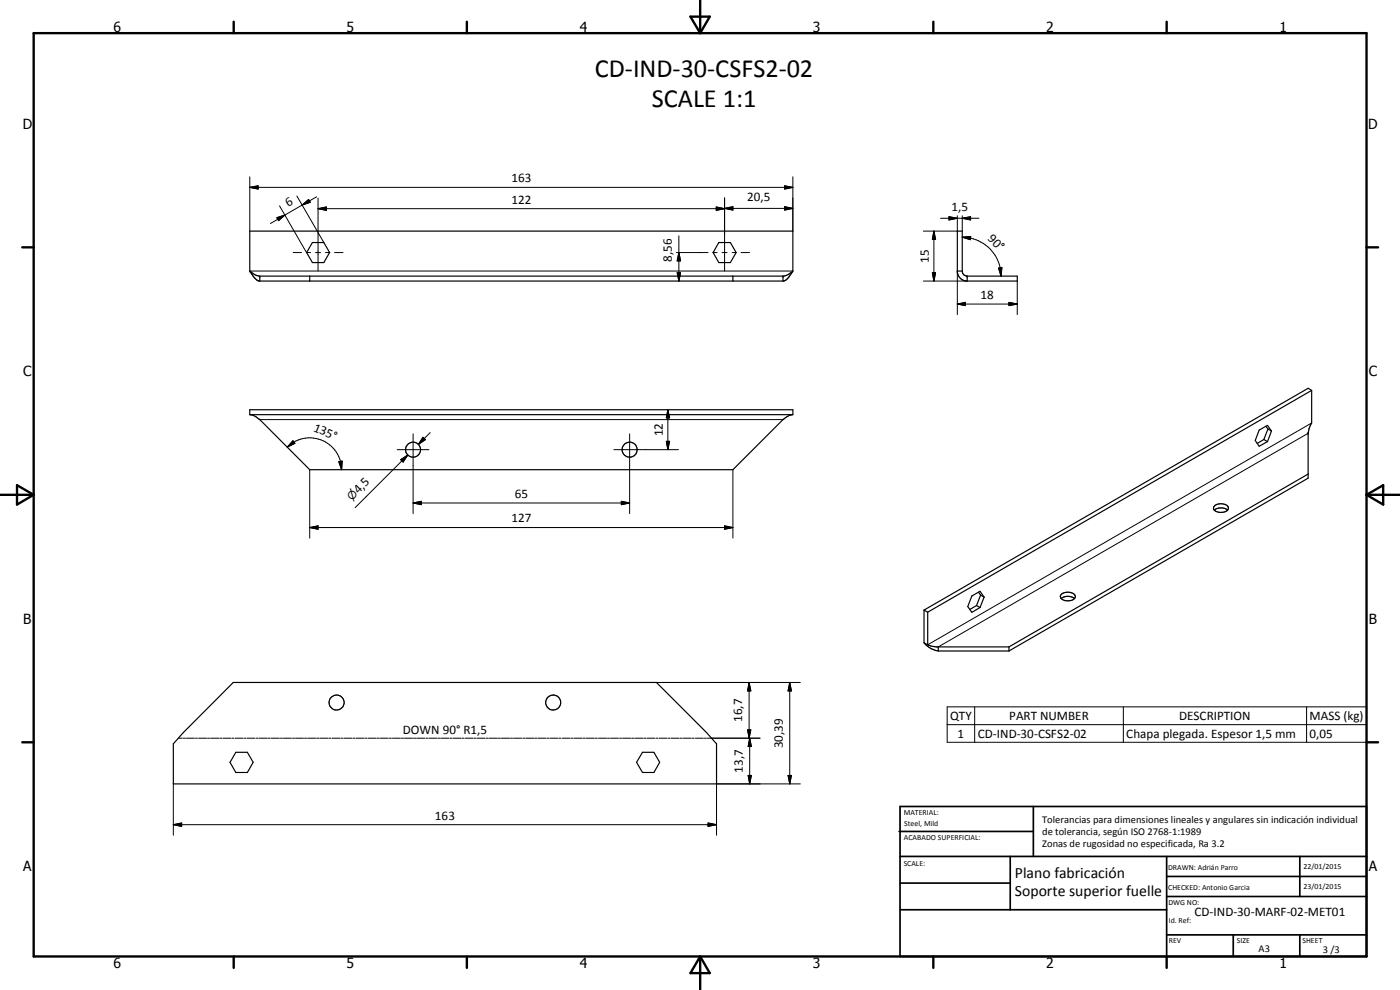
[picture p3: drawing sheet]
<svg xmlns="http://www.w3.org/2000/svg" width="420mm" height="297mm" viewBox="0 0 420 297" stroke-linecap="round" stroke-linejoin="round" font-family="sans-serif">
<g fill="none" stroke="#000" stroke-width=".35">
<path d="M93.8 72.8h3.4l1.7 3-1.7 3h-3.4l-1.8-3zM215.7 72.8h3.5l1.7 3-1.7 3h-3.5l-1.7-3zM287.3 69.3h1.5v12l.4 1.1 .9 .4h15.2v1.5h-15.3a3.1 3.1 0 0 1-2.7-2.6zM75 81.3l1.5 2.2 1.3 .8h157.4l1.3-.8 1.4-2.2M75 81.3l1.5 1.1 1.3 .4h157.4a5 5 0 0 0 2.7-1.5M75 81.3v-12h162.9v12M78 82.8v1.5M93 82.8v1.5M220 82.8v1.5M235 82.8v1.5M287.3 81.3h1.5M290.3 82.8v1.5"/>
<path d="M393.6 117.1v9.8l-.6 1.3-.4 1.5M393.6 117.1l-115.2 66.6M393.6 117.1l-1-.6-115.3 66.5M75 124.4v-1.5h162.9v1.5M75 124.4h162.9M75 124.4a5.9 5.9 0 0 1 3 1.5l15 15h127l15-15a5.9 5.9 0 0 1 2.9-1.5M379.3 131.9l1.1 .6M379.3 131.9l-2 1.2M379.9 127.9l.6 .8M380.5 128.7l-1.2 3.2M380.5 128.7l1.1 .6M381.6 129.3l-1.2 3.2"/>
<path d="M381.6 129.3l-1.2-1.7-2.5 1.4-1.2 3.2 1.2 1.7 2.5-1.4M392.6 130v13.5l-89.8 51.8M392.6 129.7v.3M364.4 153.1a3.2 3.2 0 0 1 4 0M364.6 151.7a3.2 3.2 0 0 1 4 .4 1.54 1.54 0 0 1-1.9 1.6 1.93 1.93 0 0 1-2.5-1.4zM392.6 142.2l-89.8 51.9M293.7 177.7l.6 .9M294.3 178.6l1 .6M294.3 178.6l-1.2 3.1M295.3 179.2l-1.2-1.8-2.4 1.4-1.3 3.2 1.3 1.7 2.4-1.4M295.3 179.2l-1.2 3.1M318.4 178.4a2.91 2.91 0 0 1 4.3 .4 1.47 1.47 0 0 1-1.7 1.5 2.55 2.55 0 0 1-2.7-1z"/>
<path d="M318.5 179.6a3.3 3.3 0 0 1 3.9 0M277.3 192.9l1.7 1.5 2.6 .9M277.3 192.9l1.1 .6M277.3 183v9.9M277.3 183l1.1 .7M278.4 193.5l2.7 .6h21.7M278.4 183.7v9.8M281.6 194.1v1.2M281.6 195.3h21.2M293.1 181.7l1 .6M293.1 181.7l-2.1 1.2M302.8 194.1v1.2"/>
<path d="M70 204.8h127l15 15 3 3.4v12h-163v-12l3-3.4zM70.8 225.7h3.4l1.8 3-1.8 3.1h-3.4l-1.8-3.1zM192.8 225.7h3.4l1.8 3-1.8 3.1h-3.4l-1.8-3.1z"/>
<circle cx="124" cy="134.9" r="2.25"/>
<circle cx="189" cy="134.9" r="2.25"/>
<circle cx="101" cy="210.8" r="2.24"/>
<circle cx="166" cy="210.8" r="2.25"/>
</g>
<g fill="none" stroke="#000" stroke-width=".3">
<path d="M75 56.2l2.5-.4v.9zM75 56.2h162.9M75 53v16.3M89.1 58.8l8.1 14M95 59.1l-4.3 2.4M95.5 59.4v21.9M217.5 59.4v21.9M235.5 55.8l2.4 .4-2.4 .5zM237.9 53v16.3M83.1 65.3l2.4-.8-1.9 1.7zM83.9 61.8l8 13.9M85.5 64.5l-4.3 2.6"/>
<path d="M88 75.8h2.5M90.7 61.5l1.9-1.6 .5 .8zM90.7 61.5l-5.2 3M92 75.8h1.2M94.7 75.8h1.5M95.5 62.6l2.4-.5v1zM95.5 62.6h122M97.7 75.8h1.3M100.4 75.8h2.5M203 75.8h9.5M203.7 75.8l.5 2.5h-1zM203.7 70.8v13.5"/>
<path d="M213.9 75.8h1.3M215 62.1l2.5 .5-2.5 .5zM216.7 75.8h1.5M217.5 62.5l2.5-.5v1zM217.5 62.5h20.4M219.7 75.8h1.2M222.4 75.8h2.5M235.5 62l2.4 .5-2.4 .5zM280.3 69.3l.5 2.5h-1zM280.3 69.3v15M282.3 65.5h11.5M284.8 65l2.5 .5-2.5 .5z"/>
<path d="M287.3 64.7v4.6h-10.2M288.8 71.2l2.5-.2-.1 .9zM288.8 65.5l2.5-.5v1zM288.8 71.2a11.7 11.7 0 0 1 11.6 11.6M288.8 64.7v4.6M75 81.3h162.9M203.2 81.8h1l-.5 2.5zM277.1 84.3h13.2M279.8 81.8h1l-.5 2.5zM287.3 91.2l2.5-.5v1zM287.3 91.2h18M287.3 81.3v13.1"/>
<path d="M299.7 80.4l1-.1-.3 2.5zM302.8 90.7l2.5 .5-2.5 .5zM305.3 84.3v10.1M78 125.9h157M86.2 134.2a9.7 9.7 0 0 1 6.3-2.8 9.7 9.7 0 0 1 9.7 7l.3 2.5M87.9 132.2l.6 .8-2.3 1.2zM101.7 138.5l1-.2-.2 2.6zM119.2 134.9h9.5M120.3 137.9l2.1-1.4-1.4 2.1zM122.4 136.5l-15.8 15.8M124 130.2v23.9M126.9 131.2l.8 .7-2.2 1.4z"/>
<path d="M129.1 129.8l-3.6 3.5M184.2 134.9h19.4M189 130.2v23.9M200 132.4h.9l-.5 2.5zM200.4 122.9l.5 2.5h-.9zM200.4 122.9v12M392.6 130l-111 64.1M393.6 126.9l-115.2 66.6M93 158.3l2.5-.5v1zM93 158.3h127M93 140.9v20.6M124 150.9l2.4-.5v1z"/>
<path d="M124 150.9h65M186.5 150.4l2.5 .5-2.5 .5zM217.5 157.8l2.5 .5-2.5 .5zM220 140.9v20.6M197 204.8h43.2M224.4 219h.9l-.5 2.5zM224.8 204.8l.5 2.5h-.9zM224.8 204.8v16.7M237 204.8l.5 2.5h-1zM237 204.8v30.4M284.3 212.1h125.8v10.6h-125.8zM284.3 217.4h125.8"/>
<path d="M292.5 212.1v10.6M337.1 212.1v10.6M392.1 212.1v10.6M52 235.2v15.4M53.5 221.5h1.2M55 221.5h.7M56 221.5h2.4M58.7 221.5h.6M59.6 221.5h2.4M62.3 221.5h.6M63.2 221.5h2.4M65.9 221.5h.7"/>
<path d="M66.9 221.5h2.4M69.6 221.5h.6M70.5 221.5h2.4M73.2 221.5h.6M74.1 221.5h2.4M76.9 221.5h.6M77.8 221.5h2.4M80.5 221.5h.6M81.4 221.5h2.5M84.1 221.5h.6M85 221.5h2.4M87.8 221.5h.6"/>
<path d="M88.7 221.5h2.4M91.4 221.5h.6M92.3 221.5h2.4M95 221.5h.7M96 221.5h2.4M98.7 221.5h.6M99.6 221.5h2.4M102.3 221.5h.6M103.2 221.5h2.5M105.9 221.5h.6M106.8 221.5h2.5M109.6 221.5h.6"/>
<path d="M110.5 221.5h2.4M113.2 221.5h.6M114.1 221.5h2.4M116.9 221.5h.6M117.8 221.5h2.4M120.5 221.5h.6M121.4 221.5h2.4M124.1 221.5h.6M125 221.5h2.5M127.8 221.5h.5M128.7 221.5h2.4M131.4 221.5h.6"/>
<path d="M132.3 221.5h2.4M135 221.5h.7M136 221.5h2.4M138.7 221.5h.6M139.6 221.5h2.4M142.3 221.5h.6M143.2 221.5h2.4M146 221.5h.5M146.8 221.5h2.5M149.6 221.5h.6M150.5 221.5h2.4M153.2 221.5h.6"/>
<path d="M154.1 221.5h2.4M156.9 221.5h.6M157.8 221.5h2.4M160.5 221.5h.6M161.4 221.5h2.4M164.1 221.5h.6M165 221.5h2.5M167.8 221.5h.5M168.7 221.5h2.4M171.4 221.5h.6M172.3 221.5h2.4M175 221.5h.6"/>
<path d="M175.9 221.5h2.5M178.7 221.5h.6M179.6 221.5h2.4M182.3 221.5h.6M183.2 221.5h2.4M186 221.5h.6M186.8 221.5h2.5M189.6 221.5h.6M190.5 221.5h2.4M193.2 221.5h.6M194.1 221.5h2.4M196.9 221.5h.5"/>
<path d="M197.8 221.5h2.4M200.5 221.5h.6M201.4 221.5h2.4M204.1 221.5h.7M205.1 221.5h2.4M207.8 221.5h.6M208.7 221.5h2.4M211.4 221.5h.6M212.3 221.5h15.9M224.5 232.7h1l-.5 2.5zM225 221.5l.5 2.5h-1zM225 221.5v13.7"/>
<path d="M236.5 232.7h1l-.5 2.5zM240.2 235.2h-25.2v15.4M52 247.4l2.5-.5v1zM52 247.4h163M212.5 246.9l2.5 .5-2.5 .5z"/>
</g>
<g fill="none" stroke="#000" stroke-width=".71">
<path d="M10.1 9.9h400v277.1h-400zM70.1 6.5v3.4M140.1 6.5v3.4M207.2 5h5.8l-2.9 4.9zM210.1 0v9.9M280.1 6.5v3.4M350.1 6.5v3.4M6.7 74.2h3.4M410.1 74.2h3.5M.1 148.5h10M5.1 145.6l5 2.9-5 2.9zM410.1 148.5h10"/>
<path d="M410.1 148.5l5-2.9v5.8zM6.7 222.7h3.4M410.1 222.7h3.5M70.1 287v3.4M140.1 287v3.4M210.1 287v10M210.1 287l2.9 5h-5.8zM280.1 287v3.4M350.1 287v3.4"/>
</g>
<g fill="none" stroke="#000" stroke-width=".51">
<path d="M269.8 249.5h40.3M270.1 242h140v45h-140zM270.1 257h140M303.2 257v16M310.1 242v15M350.1 257v30M390.1 257v12M270.1 265h33.1M270.1 273h80M350.1 269h60M350.1 263h60M350.1 280.5h60"/>
<path d="M370.1 280.5v6.5M390.1 280.5v6.5"/>
</g>
<g fill="#000">
<path d="M75 56.2l2.5-.4v.9zM90.7 61.5l1.9-1.6 .5 .8zM235.5 55.8l2.4 .4-2.4 .5zM83.1 65.3l2.4-.8-1.9 1.7zM95.5 62.6l2.4-.5v1zM203.7 75.8l.5 2.5h-1zM215 62.1l2.5 .5-2.5 .5zM217.5 62.5l2.5-.5v1zM235.5 62l2.4 .5-2.4 .5zM280.3 69.3l.5 2.5h-1zM284.8 65l2.5 .5-2.5 .5zM288.8 65.5l2.5-.5v1z"/>
<path d="M288.8 71.2l2.5-.2-.1 .9zM203.2 81.8h1l-.5 2.5zM279.8 81.8h1l-.5 2.5zM287.3 91.2l2.5-.5v1zM299.7 80.4l1-.1-.3 2.5zM302.8 90.7l2.5 .5-2.5 .5zM87.9 132.2l.6 .8-2.3 1.2zM101.7 138.5l1-.2-.2 2.6zM120.3 137.9l2.1-1.4-1.4 2.1zM126.9 131.2l.8 .7-2.2 1.4zM200 132.4h.9l-.5 2.5zM200.4 122.9l.5 2.5h-.9z"/>
<path d="M93 158.3l2.5-.5v1zM124 150.9l2.4-.5v1zM186.5 150.4l2.5 .5-2.5 .5zM217.5 157.8l2.5 .5-2.5 .5zM224.4 219h.9l-.5 2.5zM224.8 204.8l.5 2.5h-.9zM237 204.8l.5 2.5h-1zM224.5 232.7h1l-.5 2.5zM225 221.5l.5 2.5h-1zM236.5 232.7h1l-.5 2.5zM52 247.4l2.5-.5v1zM212.5 246.9l2.5 .5-2.5 .5z"/>
</g>
<g font-size="7.9">
<text x="178.5" y="23.2">CD-IND-30-CSFS2-02</text>
<text x="195.7" y="32.2">SCALE 1:1</text>
</g>
<g font-size="4.7">
<text x="304.6" y="263.5">Plano fabricación</text>
<text x="304.6" y="268.9">Soporte superior fuelle</text>
</g>
<g font-size="4.2">
<text x="34" y="9.6">6</text>
<text x="104" y="9.6">5</text>
<text x="174" y="9.6">4</text>
<text x="244" y="9.6">3</text>
<text x="314" y="9.6">2</text>
<text x="384" y="9.6">1</text>
<text x="6.8" y="38.7">D</text>
<text x="410.6" y="38.7">D</text>
<text x="7" y="112.9">C</text>
<text x="410.8" y="112.9">C</text>
<text x="7" y="187.1">B</text>
<text x="410.8" y="187.1">B</text>
<text x="7" y="261.4">A</text>
<text x="410.8" y="261.4">A</text>
<text x="34" y="290.4">6</text>
<text x="104" y="290.4">5</text>
<text x="174" y="290.4">4</text>
<text x="244" y="290.4">3</text>
<text x="314" y="290.4">2</text>
<text x="384" y="290.4">1</text>
</g>
<g font-size="3.9">
<text x="153.5" y="54.7">163</text>
<text x="86.5" y="62.2" transform="rotate(-30 86.5 62.2)">6</text>
<text x="153.5" y="61.1">122</text>
<text x="224.2" y="60.5">20,5</text>
<text x="285.6" y="63.5">1,5</text>
<text x="296.2" y="71.7" transform="rotate(45 296.2 71.7)">90°</text>
<text x="201.7" y="78.5" transform="rotate(-90 201.7 78.5)">8,56</text>
<text x="278.7" y="78.9" transform="rotate(-90 278.7 78.9)">15</text>
<text x="294.3" y="89.7">18</text>
<text x="93.8" y="129.3" transform="rotate(22 93.8 129.3)">135°</text>
<text x="199" y="130.9" transform="rotate(-90 199 130.9)">12</text>
<text x="107.6" y="148.3" transform="rotate(-45 107.6 148.3)">4,5</text>
<text x="154.5" y="149.4">65</text>
<text x="153.5" y="156.8">127</text>
<text x="120.9" y="220.2">DOWN 90° R1,5</text>
<text x="222.7" y="216.7" transform="rotate(-90 222.7 216.7)">16,7</text>
<text x="285.1" y="216">QTY</text>
<text x="287.4" y="221.3">1</text>
<text x="293.4" y="221.4">CD-IND-30-CSFS2-02</text>
<text x="302.9" y="216">PART NUMBER</text>
<text x="338" y="221.4">Chapa plegada. Espesor 1,5 mm</text>
<text x="353.9" y="216">DESCRIPTION</text>
<text x="393" y="216.2">MASS (kg)</text>
<text x="393" y="221.4">0,05</text>
<text x="234.9" y="224.5" transform="rotate(-90 234.9 224.5)">30,39</text>
<text x="223" y="231.8" transform="rotate(-90 223 231.8)">13,7</text>
<text x="130.5" y="245.9">163</text>
<text x="358.5" y="275">CD-IND-30-MARF-02-MET01</text>
</g>
<text font-size="3.3" x="105.6" y="150.2" transform="rotate(-45 105.6 150.2)">⌀</text>
<g font-size="3.1">
<text x="312.7" y="246.8">Tolerancias para dimensiones lineales y angulares sin indicación individual</text>
<text x="312.7" y="250.4">de tolerancia, según ISO 2768-1:1989</text>
<text x="312.7" y="254">Zonas de rugosidad no especificada, Ra 3.2</text>
<text x="377.7" y="285.6">A3</text>
<text x="397" y="285.9">3 /3</text>
</g>
<g font-size="2.4">
<text x="271.2" y="244.4">MATERIAL:</text>
<text x="271.3" y="252">ACABADO SUPERFICIAL:</text>
<text x="271.4" y="247.9">Steel, Mild</text>
<text x="271.2" y="259.7">SCALE:</text>
<text x="350.6" y="261">DRAWN: Adrián Parro</text>
<text x="391.2" y="260.6">22/01/2015</text>
<text x="350.6" y="267">CHECKED: Antonio Garcia</text>
<text x="391.2" y="266.7">23/01/2015</text>
<text x="350.6" y="271.4">DWG NO:</text>
<text x="350.8" y="276.9">Id. Ref:</text>
<text x="350.8" y="282.8">REV</text>
<text x="371.2" y="282.9">SIZE</text>
<text x="390.9" y="282.9">SHEET</text>
</g>
</svg>
